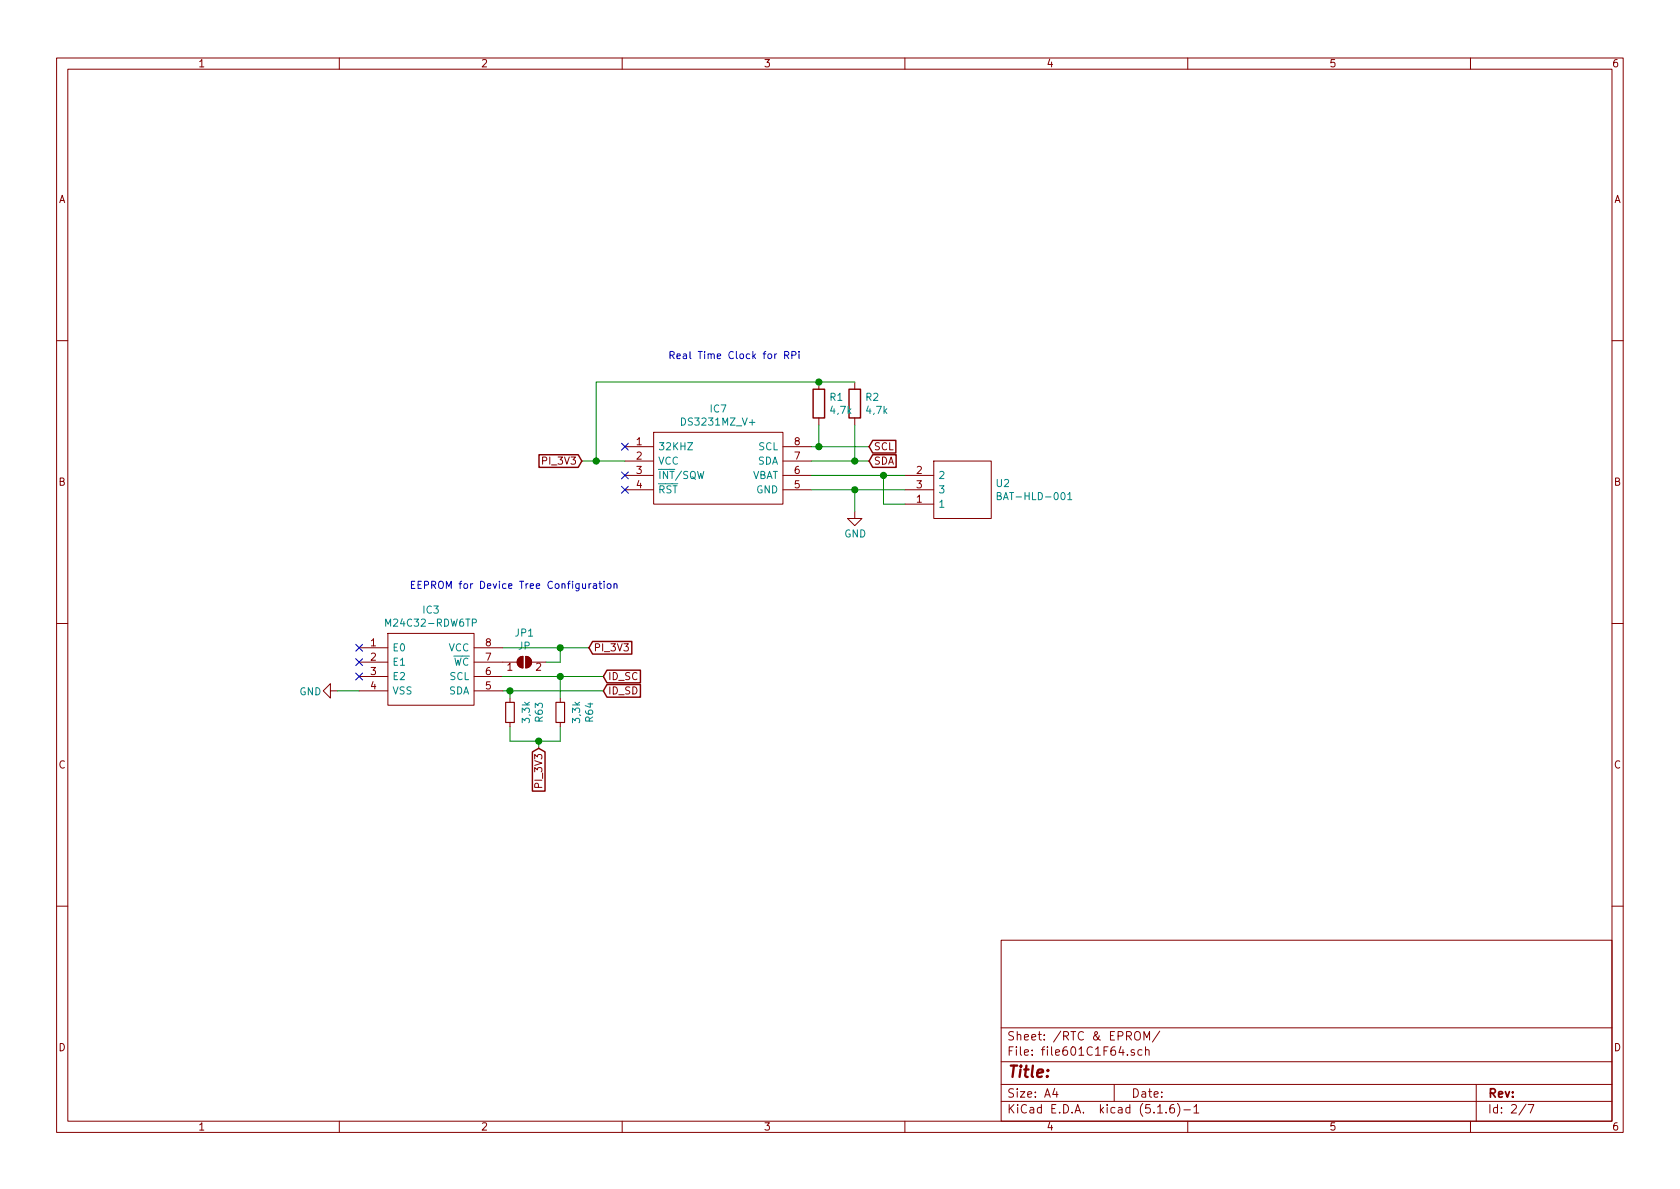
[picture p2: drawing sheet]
EESchema Schematic File Version 4
EELAYER 30 0
EELAYER END
$Descr A4 11693 8268
encoding utf-8
Sheet 2 7
Title ""
Date ""
Rev ""
Comp ""
Comment1 ""
Comment2 ""
Comment3 ""
Comment4 ""
$EndDescr
Text GLabel 6050 3100 2    50   Input ~ 0
SCL
Text GLabel 6050 3200 2    50   Input ~ 0
SDA
$Comp
L power:GND #PWR?
U 1 1
P 5950 3550
AR Path="/601C9664" Ref="#PWR?"  Part="1" 
AR Path="/601C1F65/601C9664" Ref="#PWR0101"  Part="1" 
F 0 "#PWR0101" H 5950 3300 50  0001 C CNN
F 1 "GND" H 5954 3395 50  0000 C CNN
F 2 "" H 5950 3550 50  0001 C CNN
F 3 "" H 5950 3550 50  0001 C CNN
	1    5950 3550
	1    0    0    -1  
$EndComp
$Comp
L Device:R R?
U 1 1
P 5700 2800
AR Path="/601C9670" Ref="R?"  Part="1" 
AR Path="/601C1F65/601C9670" Ref="R1"  Part="1" 
F 0 "R1" H 5770 2846 50  0000 L CNN
F 1 "4,7k" H 5770 2755 50  0000 L CNN
F 2 "Resistor_SMD:R_0805_2012Metric_Pad1.15x1.40mm_HandSolder" V 5630 2800 50  0001 C CNN
F 3 "~" H 5700 2800 50  0001 C CNN
F 4 "C17673" H 5700 2800 50  0001 C CNN "LCSC"
F 5 "Vishay" H 5700 2800 50  0001 C CNN "Manufacturer_Name"
F 6 "CRCW08054K70FKEAC" H 5700 2800 50  0001 C CNN "Manufacturer_Part_Number"
F 7 "71-CRCW08054K70FKEAC" H 5700 2800 50  0001 C CNN "Mouser Part Number"
F 8 "https://www.mouser.de/ProductDetail/Vishay-Dale/CRCW08054K70FKEAC/?qs=%2Fha2pyFaduhkDOWkOJXWlCr7OW2P617rEYihhYtlcgqIKvjKQ0DWSVxd3tufRT70" H 5700 2800 50  0001 C CNN "Mouser Price/Stock"
	1    5700 2800
	1    0    0    -1  
$EndComp
$Comp
L Device:R R?
U 1 1
P 5950 2800
AR Path="/601C9676" Ref="R?"  Part="1" 
AR Path="/601C1F65/601C9676" Ref="R2"  Part="1" 
F 0 "R2" H 6020 2846 50  0000 L CNN
F 1 "4,7k" H 6020 2755 50  0000 L CNN
F 2 "Resistor_SMD:R_0805_2012Metric_Pad1.15x1.40mm_HandSolder" V 5880 2800 50  0001 C CNN
F 3 "~" H 5950 2800 50  0001 C CNN
F 4 "C17673" H 5950 2800 50  0001 C CNN "LCSC"
F 5 "Vishay" H 5950 2800 50  0001 C CNN "Manufacturer_Name"
F 6 "CRCW08054K70FKEAC" H 5950 2800 50  0001 C CNN "Manufacturer_Part_Number"
F 7 "71-CRCW08054K70FKEAC" H 5950 2800 50  0001 C CNN "Mouser Part Number"
F 8 "https://www.mouser.de/ProductDetail/Vishay-Dale/CRCW08054K70FKEAC/?qs=%2Fha2pyFaduhkDOWkOJXWlCr7OW2P617rEYihhYtlcgqIKvjKQ0DWSVxd3tufRT70" H 5950 2800 50  0001 C CNN "Mouser Price/Stock"
	1    5950 2800
	1    0    0    -1  
$EndComp
$Comp
L SamacSys_Parts:DS3231MZ_V+ IC?
U 1 1
P 4350 3100
AR Path="/601C9682" Ref="IC?"  Part="1" 
AR Path="/601C1F65/601C9682" Ref="IC7"  Part="1" 
F 0 "IC7" H 5000 3365 50  0000 C CNN
F 1 "DS3231MZ_V+" H 5000 3274 50  0000 C CNN
F 2 "SOIC127P600X175-8N" H 5500 3200 50  0001 L CNN
F 3 "https://datasheets.maximintegrated.com/en/ds/DS3231M.pdf" H 5500 3100 50  0001 L CNN
F 4 "Real Time Clock TRC/TCMO MEMS 8L" H 5500 3000 50  0001 L CNN "Description"
F 5 "1.75" H 5500 2900 50  0001 L CNN "Height"
F 6 "700-DS3231MZ/V+" H 5500 2800 50  0001 L CNN "Mouser Part Number"
F 7 "https://www.mouser.co.uk/ProductDetail/Maxim-Integrated/DS3231MZ-V%2b/?qs=Qom7kyPojXZylqiDztGLqw%3D%3D" H 5500 2700 50  0001 L CNN "Mouser Price/Stock"
F 8 "Maxim Integrated" H 5500 2600 50  0001 L CNN "Manufacturer_Name"
F 9 "DS3231MZ/V+" H 5500 2500 50  0001 L CNN "Manufacturer_Part_Number"
F 10 "" H 4350 3100 50  0001 C CNN "LCSC"
	1    4350 3100
	1    0    0    -1  
$EndComp
NoConn ~ 4350 3100
NoConn ~ 4350 3400
NoConn ~ 4350 3300
Wire Wire Line
	4050 3200 4150 3200
Wire Wire Line
	5700 2950 5700 3100
Wire Wire Line
	5700 3100 6050 3100
Wire Wire Line
	5650 3100 5700 3100
Connection ~ 5700 3100
Wire Wire Line
	5650 3200 5950 3200
Wire Wire Line
	5950 2950 5950 3200
Connection ~ 5950 3200
Wire Wire Line
	5950 3200 6050 3200
Wire Wire Line
	5950 2650 5700 2650
Wire Wire Line
	5700 2650 4150 2650
Wire Wire Line
	4150 2650 4150 3200
Connection ~ 5700 2650
Connection ~ 4150 3200
Wire Wire Line
	4150 3200 4350 3200
Wire Wire Line
	5950 3550 5950 3400
Wire Wire Line
	5950 3400 5650 3400
Wire Wire Line
	6300 3400 5950 3400
Connection ~ 5950 3400
Wire Wire Line
	5650 3300 6150 3300
Wire Wire Line
	6150 3300 6150 3500
Wire Wire Line
	6150 3500 6300 3500
$Comp
L SamacSys_Parts:M24C32-RDW6TP IC?
U 1 1
P 2500 4500
AR Path="/60335062" Ref="IC?"  Part="1" 
AR Path="/601C1F65/60335062" Ref="IC3"  Part="1" 
F 0 "IC3" H 3000 4765 50  0000 C CNN
F 1 "M24C32-RDW6TP" H 3000 4674 50  0000 C CNN
F 2 "SOP65P640X120-8N" H 3350 4600 50  0001 L CNN
F 3 "http://www.st.com/content/ccc/resource/technical/document/datasheet/80/4e/8c/54/f2/63/4c/4a/CD00001012.pdf/files/CD00001012.pdf/jcr:content/translations/en.CD00001012.pdf" H 3350 4500 50  0001 L CNN
F 4 "STMICROELECTRONICS - M24C32-RDW6TP - EEPROM, 32KBIT, I2C, 1MHZ, TSSOP-8" H 3350 4400 50  0001 L CNN "Description"
F 5 "1.2" H 3350 4300 50  0001 L CNN "Height"
F 6 "511-M24C32-RDW6TP" H 3350 4200 50  0001 L CNN "Mouser Part Number"
F 7 "https://www.mouser.co.uk/ProductDetail/STMicroelectronics/M24C32-RDW6TP/?qs=%252B9pWl1iD4MVhMVBjnj8NEA%3D%3D" H 3350 4100 50  0001 L CNN "Mouser Price/Stock"
F 8 "STMicroelectronics" H 3350 4000 50  0001 L CNN "Manufacturer_Name"
F 9 "M24C32-RDW6TP" H 3350 3900 50  0001 L CNN "Manufacturer_Part_Number"
F 10 "" H 2500 4500 50  0001 C CNN "LCSC"
	1    2500 4500
	1    0    0    -1  
$EndComp
$Comp
L power:GND #PWR0144
U 1 1
P 2350 4800
F 0 "#PWR0144" H 2350 4550 50  0001 C CNN
F 1 "GND" V 2354 4690 50  0000 R CNN
F 2 "" H 2350 4800 50  0001 C CNN
F 3 "" H 2350 4800 50  0001 C CNN
	1    2350 4800
	0    1    1    0   
$EndComp
Wire Wire Line
	2350 4800 2500 4800
Text GLabel 4200 4800 2    50   Input ~ 0
ID_SD
Text GLabel 4200 4700 2    50   Input ~ 0
ID_SC
$Comp
L Jumper:SolderJumper_2_Open JP?
U 1 1
P 3650 4600
AR Path="/60335077" Ref="JP?"  Part="1" 
AR Path="/601C1F65/60335077" Ref="JP1"  Part="1" 
F 0 "JP1" H 3650 4805 50  0000 C CNN
F 1 "JP" H 3650 4714 50  0000 C CNN
F 2 "Jumper:SolderJumper-2_P1.3mm_Open_RoundedPad1.0x1.5mm" H 3650 4600 50  0001 C CNN
F 3 "~" H 3650 4600 50  0001 C CNN
	1    3650 4600
	1    0    0    -1  
$EndComp
Wire Wire Line
	3500 4500 3900 4500
Wire Wire Line
	3800 4600 3900 4600
Wire Wire Line
	3900 4600 3900 4500
Connection ~ 3900 4500
Wire Wire Line
	3900 4500 4100 4500
Wire Wire Line
	3500 4700 3900 4700
Wire Wire Line
	3500 4800 3550 4800
$Comp
L Device:R_Small R?
U 1 1
P 3550 4950
AR Path="/60335084" Ref="R?"  Part="1" 
AR Path="/601C1F65/60335084" Ref="R63"  Part="1" 
F 0 "R63" V 3343 4950 50  0000 C CNN
F 1 "3,3k" V 3434 4950 50  0000 C CNN
F 2 "Resistor_SMD:R_0805_2012Metric_Pad1.15x1.40mm_HandSolder" V 3480 4950 50  0001 C CNN
F 3 "~" H 3550 4950 50  0001 C CNN
F 4 "C26010" H 3550 4950 50  0001 C CNN "LCSC"
F 5 "Vishay" H 3550 4950 50  0001 C CNN "Manufacturer_Name"
F 6 "CRCW08053K30FKEAC" H 3550 4950 50  0001 C CNN "Manufacturer_Part_Number"
F 7 "71-CRCW08053K30FKEAC" H 3550 4950 50  0001 C CNN "Mouser Part Number"
	1    3550 4950
	-1   0    0    1   
$EndComp
Connection ~ 3550 4800
Wire Wire Line
	3550 4800 4200 4800
$Comp
L Device:R_Small R?
U 1 1
P 3900 4950
AR Path="/6033508C" Ref="R?"  Part="1" 
AR Path="/601C1F65/6033508C" Ref="R64"  Part="1" 
F 0 "R64" V 3693 4950 50  0000 C CNN
F 1 "3,3k" V 3784 4950 50  0000 C CNN
F 2 "Resistor_SMD:R_0805_2012Metric_Pad1.15x1.40mm_HandSolder" V 3830 4950 50  0001 C CNN
F 3 "~" H 3900 4950 50  0001 C CNN
F 4 "C26010" H 3900 4950 50  0001 C CNN "LCSC"
F 5 "Vishay" H 3900 4950 50  0001 C CNN "Manufacturer_Name"
F 6 "CRCW08053K30FKEAC" H 3900 4950 50  0001 C CNN "Manufacturer_Part_Number"
F 7 "71-CRCW08053K30FKEAC" H 3900 4950 50  0001 C CNN "Mouser Part Number"
	1    3900 4950
	-1   0    0    1   
$EndComp
Wire Wire Line
	3900 4850 3900 4700
Connection ~ 3900 4700
Wire Wire Line
	3900 4700 4200 4700
Wire Wire Line
	3550 4850 3550 4800
Wire Wire Line
	3900 5050 3900 5150
Wire Wire Line
	3550 5050 3550 5150
NoConn ~ 2500 4500
NoConn ~ 2500 4600
NoConn ~ 2500 4700
Text Notes 2850 4100 0    50   ~ 0
EEPROM for Device Tree Configuration
Text Notes 4650 2500 0    50   ~ 0
Real Time Clock for RPi
Text GLabel 4050 3200 0    50   Input ~ 0
PI_3V3
Text GLabel 4100 4500 2    50   Input ~ 0
PI_3V3
Wire Wire Line
	3550 5150 3750 5150
Text GLabel 3750 5200 3    50   Input ~ 0
PI_3V3
Wire Wire Line
	3750 5200 3750 5150
Connection ~ 3750 5150
Wire Wire Line
	3750 5150 3900 5150
$Comp
L SamacSys_Parts:BAT-HLD-001 U2
U 1 1
P 6300 3300
F 0 "U2" H 6928 3246 50  0000 L CNN
F 1 "BAT-HLD-001" H 6928 3155 50  0000 L CNN
F 2 "BATHLD001" H 6950 3400 50  0001 L CNN
F 3 "" H 6950 3300 50  0001 L CNN
F 4 "Coin Cell Battery Holders Linx CR2032 Battery Holder" H 6950 3200 50  0001 L CNN "Description"
F 5 "4" H 6950 3100 50  0001 L CNN "Height"
F 6 "712-BAT-HLD-001" H 6950 3000 50  0001 L CNN "Mouser Part Number"
F 7 "https://www.mouser.co.uk/ProductDetail/Linx-Technologies/BAT-HLD-001/?qs=K5ta8V%252BWhta7hbVGfm4dqA%3D%3D" H 6950 2900 50  0001 L CNN "Mouser Price/Stock"
F 8 "Linx Technologies" H 6950 2800 50  0001 L CNN "Manufacturer_Name"
F 9 "BAT-HLD-001" H 6950 2700 50  0001 L CNN "Manufacturer_Part_Number"
	1    6300 3300
	1    0    0    -1  
$EndComp
Wire Wire Line
	6150 3300 6300 3300
Connection ~ 6150 3300
$EndSCHEMATC
